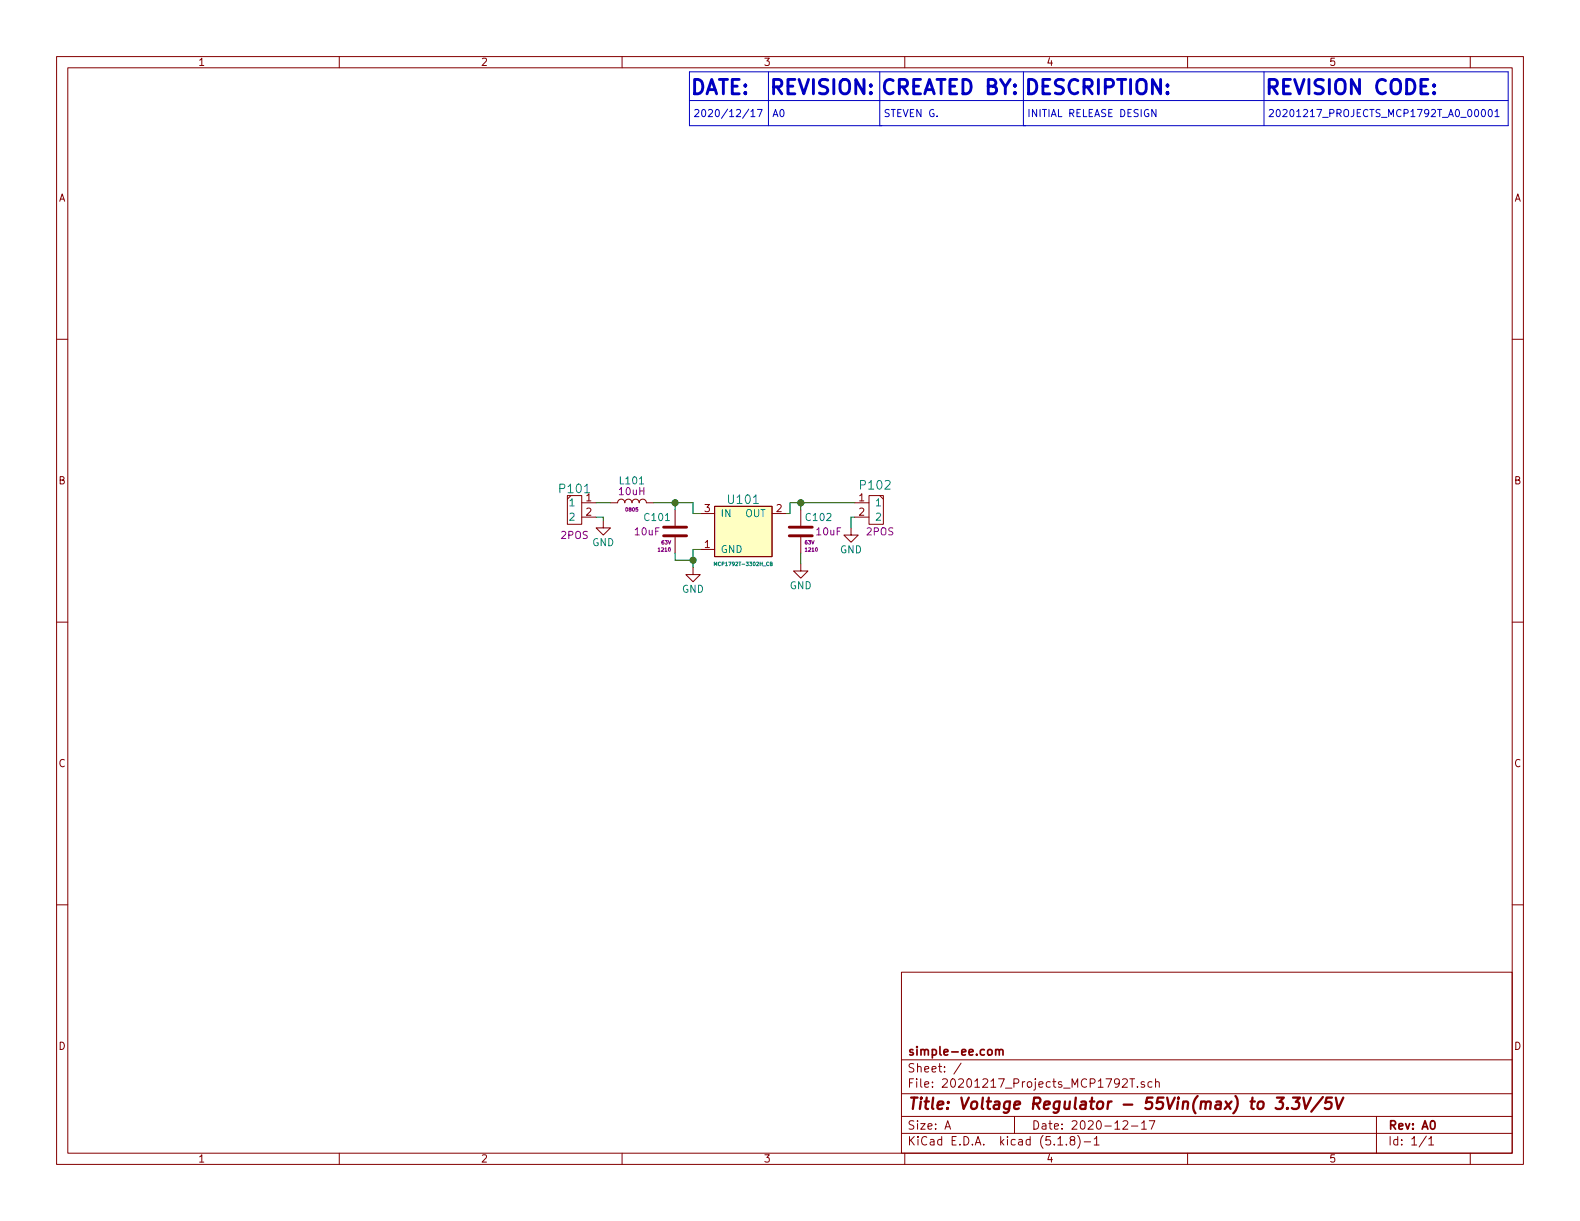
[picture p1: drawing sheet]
<svg xmlns="http://www.w3.org/2000/svg" width="279mm" height="216mm" viewBox="0 0 279 216" stroke-linecap="round" stroke-linejoin="round" font-family="sans-serif">
<g fill="none" stroke="#840000" stroke-width=".18">
<path d="M10 10h259.4v195.9h-259.4zM12 12h255.4v191.9h-255.4zM60 10v2M110 10v2M160 10v2M210 10v2M260 10v2M10 60h2M267.4 60h2M100.3 87.6h2.6v5.1h-2.6zM101 87.6l-.7 .7M102.9 88.9h2.5"/>
<path d="M102.9 91.4h2.5M106.7 92.1v1.2h1.2l-1.2 1.3-1.3-1.3h1.3M107.9 88.9h1.3a.63 .63 0 0 1 .7-.6 .63 .63 0 0 1 .6 .6 .63 .63 0 0 1 .6-.6 .63 .63 0 0 1 .7 .6 .63 .63 0 0 1 .6-.6 .63 .63 0 0 1 .6 .6 .63 .63 0 0 1 .7-.6 .63 .63 0 0 1 .6 .6h1.3M119.4 90.2v2.8M119.4 95v2.8M123.8 97.2h2.6M123.8 90.8h2.6M126.4 89.5h10.1v8.9h-10.1zM136.5 90.8h2.6M141.6 99.7v1.3h1.3l-1.3 1.2-1.3-1.2h1.3M141.6 90.2v2.8M141.6 95v2.8"/>
<path d="M150.5 93.3v1.3h1.3l-1.3 1.3-1.3-1.3h1.3M151.1 88.9h2.6M151.1 91.4h2.6M153.7 87.6h2.5v5.1h-2.5zM155.6 87.6l.6 .7M10 110h2M122.6 100.3v1.3h1.2l-1.2 1.3-1.3-1.3h1.3M267.4 110h2M10 160h2M267.4 160h2M159.4 171.9h108v32h-108zM159.4 197.4h108"/>
<path d="M159.4 193.4h108M159.4 187.4h108M167.1 199.7l.5-1.5 .5 1.5M167.2 199.2h.8M170 188l-1.3 1.9M179.4 197.4v3M198.5 190.9l.2-.1h.4l.2 .1 .1 .3-1 1.1h1M198.6 198.3l.2-.1h.4l.2 .4-.9 1.1h.9M199.8 190.8h.8M200.1 199.1h1.1M200.2 190.8v1.5M201.1 192.1v.2"/>
<path d="M201.9 198.6l.4-.4v1.5M201.9 199.7h.8M202.4 191.3a.37 .37 0 0 0-.6 .2l.1 .2 .5 .1v.2l-.2 .3-.4-.1M203.2 198.2h1l-.6 1.5M203.7 191.3h-.4l-.3 .2 .1 .6 .2 .2 .4-.1M204.3 191.4l.1-.1a.37 .37 0 0 1 .6 .2v.8M204.3 190.8v1.5M243.4 197.4v6.5M60 203.9v2M110 203.9v2M159.4 200.4h108M160 203.9v2"/>
<path d="M187.1 202.5h.8M188.6 202.3v.2M189.5 201.6l-.3-.3 .2-.3a.48 .48 0 0 1 .6 .1l-.1 .4a.52 .52 0 0 0-.6 .2 .52 .52 0 0 0 .1 .7l.4 .1 .2-.2 .1-.4-.3-.3M190.6 200.8a1.71 1.71 0 0 1 0 2.2M191.7 201.9h1.2M193.5 201.4l.4-.4v1.5M193.5 202.5h.9M210 203.9v2M252.2 200.9l-1.2 1.9M252.7 201.4l.4-.4v1.5M252.7 202.5h.8M260 203.9v2"/>
</g>
<path d="M225.8 194.1h1.2l-.7 .7h.3l.2 .2a.82 .82 0 0 1-.2 1l-.8 .1-.2-.2M227.7 195.9l.1 .1-.2 .1v-.1l.1-.1-.1 .2M228.7 194.1h1.2l-.8 .7 .5 .1 .2 .3-.2 .7-.3 .2h-.6l-.3-.2M230.5 194.1l.4 2 .9-2M233.9 194l-2 2.6M235.5 194.1h-.9l-.2 .9 .3-.2 .6 .1 .2 .3-.2 .7-.3 .2h-.5l-.2-.2M236.2 194.1l.4 2 .9-2" fill="none" stroke="#840000" stroke-width=".41"/>
<path d="M176.1 185.7l.2-.1h.3l.1 1M176.1 185.6v1M176.7 185.8a.36 .36 0 0 1 .3-.2 .36 .36 0 0 1 .4 .2v.8" fill="none" stroke="#840000" stroke-width=".3"/>
<path d="M117.3 94.7h4.1M117.3 93.2h4.1M139.6 94.7h4M139.6 93.2h4" fill="none" stroke="#840000" stroke-width=".51"/>
<path d="M126.4 89.5h10.1v8.9h-10.1z" fill="#ffffc2" stroke="#ffffc2" stroke-width=".18"/>
<path d="M136.2 99.7h.3v-.3h-.3v.6h.2l.2-.2-.2-.1M126.3 100v-.6l.2 .4 .2-.4v.6" fill="none" stroke="#008484" stroke-width=".18"/>
<g fill="none" stroke="#0000c2" stroke-width=".18">
<path d="M121.9 12.7h144.8v9.5h-144.8zM121.9 17.8h144.8M132.4 19.3l-1.1 1.6M132.8 19.7l.3-.3v1.2M133.9 19.4h.9l-.6 1.2M135.9 12.7v9.5M155.6 12.7v9.5M181 12.7v9.5M204.4 19.4v1.2l-.7-1.2v1.2M223.5 12.7v9.5M262.1 19.5l.2-.1a.67 .67 0 0 1 .4 .6 .67 .67 0 0 1-.4 .6l-.3-.5zM263.3 19.5l.2-.1a.69 .69 0 0 1 .4 .6 .69 .69 0 0 1-.4 .6l-.3-.2v-.3z"/>
<path d="M264.4 19.7l.3-.3v1.2M132.8 20.6h.7M264.4 20.6h.7"/>
</g>
<path d="M155.6 22.2h.6M181 22.2h.6" fill="none" stroke="#0000c2" stroke-width=".18" stroke-dasharray=".4 .4"/>
<path d="M105.4 88.9h2.5M105.4 91.4h1.3v.7M115.6 88.9h7v1.9h1.2M119.4 88.9v1.3M119.4 97.8v1.3h3.2M123.8 97.2h-1.2v3.1M141.6 88.9v1.3M141.6 97.8v1.9M151.1 88.9h-11.4v1.9h-.6M151.1 91.4h-.6v1.9" fill="none" stroke="#008400" stroke-width=".18"/>
<g fill="#008400" stroke="#008400" stroke-width=".25">
<circle cx="141.6" cy="88.9" r=".51"/>
<circle cx="122.6" cy="99.1" r=".51"/>
<circle cx="119.4" cy="88.9" r=".51"/>
</g>
<g font-size="3.5" fill="#0000c2">
<text x="121.9" y="16.7">DATE:</text>
<text x="135.9" y="16.7">REVISION:</text>
<text x="155.6" y="16.7">CREATED BY:</text>
<text x="181" y="16.7">DESCRIPTION:</text>
<text x="223.5" y="16.7">REVISION CODE:</text>
</g>
<text font-size="2.8" fill="#840000" x="160.4" y="196.2">Title: Voltage Regulator - 55Vin(max) to 3.3V/5V</text>
<g font-size="2.1" fill="#008484">
<text x="99.1" y="87.2">P101</text>
<text x="128.9" y="89.1">U101</text>
<text x="152.3" y="86.6">P102</text>
</g>
<g font-size="2.1" fill="#840000">
<text x="160.4" y="189.6">Sheet: /</text>
<text x="160.4" y="186.6">simple-ee.com</text>
<text x="160.4" y="192.3">File: 20201217_Projects_MCP1792T.sch</text>
<text x="160.4" y="202.5">KiCad E.D.A. kicad (5.1.8)-1</text>
<text x="160.4" y="199.7">Size: A</text>
<text x="182.4" y="199.7">Date: 2020-12-17</text>
<text x="245.4" y="199.7">Rev: A0</text>
<text x="245.4" y="202.5">Id: 1/1</text>
</g>
<g font-size="1.8" fill="#840000">
<text x="35" y="11.6">1</text>
<text x="85" y="11.6">2</text>
<text x="135" y="11.6">3</text>
<text x="185" y="11.6">4</text>
<text x="235" y="11.6">5</text>
<text x="10.4" y="35.6">A</text>
<text x="267.8" y="35.6">A</text>
<text x="10.4" y="85.6">B</text>
<text x="151.9" y="88.6">1</text>
<text x="267.8" y="85.6">B</text>
<text x="103.7" y="91.2">2</text>
<text x="124.6" y="90.6">3</text>
<text x="137.3" y="90.6">2</text>
<text x="151.9" y="91.2">2</text>
<text x="124.6" y="96.9">1</text>
<text x="10.4" y="135.6">C</text>
<text x="267.8" y="135.6">C</text>
<text x="10.4" y="185.6">D</text>
<text x="267.8" y="185.6">D</text>
<text x="35" y="205.5">1</text>
<text x="85" y="205.5">2</text>
<text x="135" y="205.5">3</text>
<text x="185" y="205.5">4</text>
<text x="235" y="205.5">5</text>
</g>
<g font-size="1.8" fill="#0000c2">
<text x="122.6" y="20.7">2020/12/17</text>
<text x="136.5" y="20.7">A0</text>
<text x="156.2" y="20.7">STEVEN G.</text>
<text x="181.6" y="20.7">INITIAL RELEASE DESIGN</text>
<text x="224.2" y="20.7">20201217_PROJECTS_MCP1792T_A0_00001</text>
</g>
<g font-size="1.8" fill="#008484">
<text x="100.9" y="89.5">1</text>
<text x="103.7" y="88.6">1</text>
<text x="109.7" y="85.6">L101</text>
<text x="154.7" y="89.5">1</text>
<text x="100.9" y="92.1">2</text>
<text x="114.1" y="92.1">C101</text>
<text x="127.4" y="91.4">IN</text>
<text x="131.8" y="91.4">OUT</text>
<text x="142.6" y="92.1">C102</text>
<text x="154.7" y="92.1">2</text>
<text x="104.7" y="96.6">GND</text>
<text x="127.4" y="97.8">GND</text>
<text x="148.5" y="97.8">GND</text>
<text x="120.6" y="104.8">GND</text>
<text x="139.6" y="104.2">GND</text>
</g>
<g font-size="1.8" fill="#840084">
<text x="109.6" y="87.6">10uH</text>
<text x="99.2" y="95.3">2POS</text>
<text x="112.4" y="94.7">10uF</text>
<text x="144.5" y="94.7">10uF</text>
<text x="153.3" y="94.7">2POS</text>
</g>
<g font-size=".9" fill="#840084">
<text x="110.8" y="90.4">0805</text>
<text x="116.5" y="97.5">1210</text>
<text x="117" y="96.2">63V</text>
<text x="142.4" y="96.2">63V</text>
<text x="142.5" y="97.5">1210</text>
</g>
<text font-size=".9" fill="#008484" x="126.9" y="100.1">MCP1792T-3302H_CB</text>
</svg>
